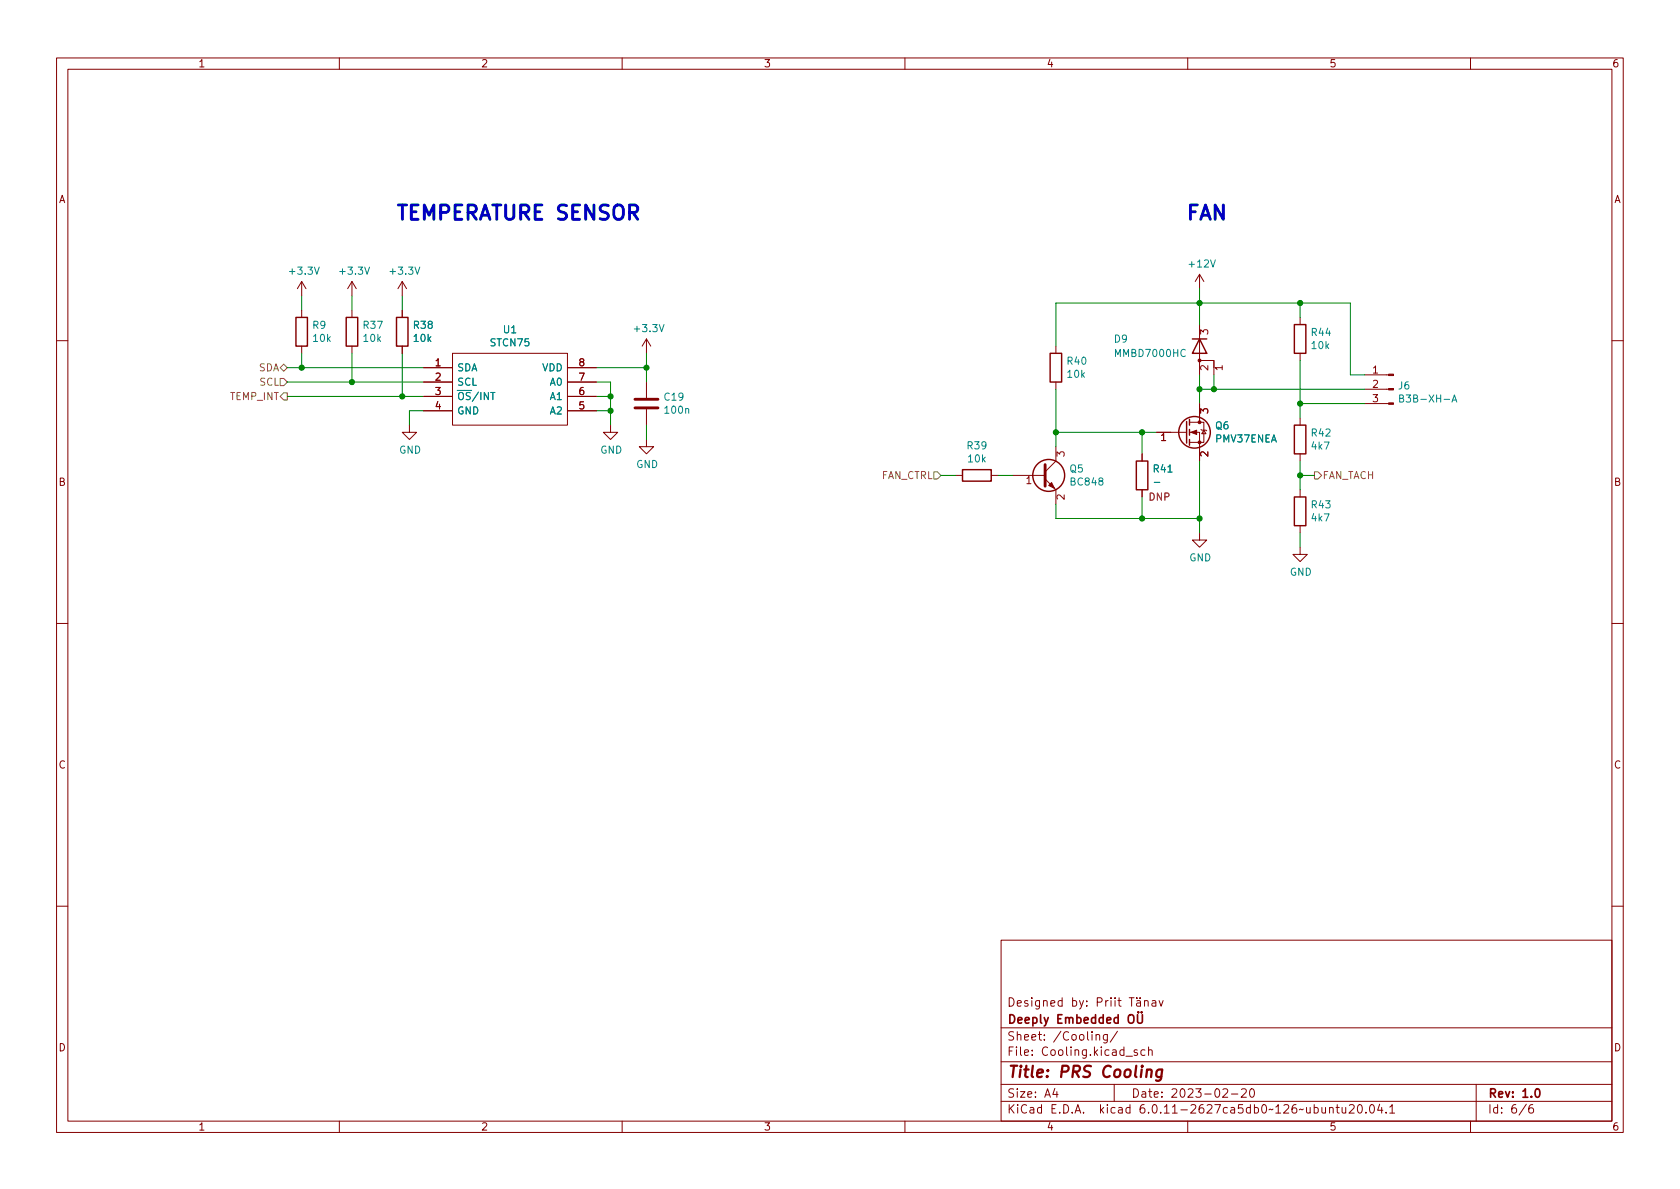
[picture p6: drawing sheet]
<svg xmlns="http://www.w3.org/2000/svg" width="297mm" height="210mm" viewBox="0 0 297 210" stroke-linecap="round" stroke-linejoin="round" font-family="sans-serif">
<g fill="none" stroke="#840000" stroke-width=".18">
<path d="M10 10.2h277v190.1h-277zM12 12.2h273v186.1h-273zM60 10.2v2M110 10.2v2M160 10.2v2M210 10.2v2M260 10.2v2M53.3 49.8l-.7 1.2M53.3 49.8v2.5M53.3 54.9v1.2M53.3 49.8l.8 1.2M62.2 49.8l-.7 1.2"/>
<path d="M62.2 49.8v2.5M62.2 54.9v1.2M62.2 49.8l.8 1.2M71.1 49.8v2.5M71.1 54.9v1.2M71.1 49.8l-.7 1.2M71.1 49.8l.8 1.2M114.3 59.9v2.6M114.3 59.9l-.8 1.3M114.3 59.9l.8 1.3M212.1 57.4v6.3h2.5v1.3M212.1 48.5v2.5"/>
<path d="M212.1 48.5l-.8 1.3M212.1 48.5l.8 1.3M212.3 59.1v-.8l.5 .4 .1-.3h.5l.2 .1-.2 .6M229.9 56.1v1.3M10 60.2h2M53.3 61.2v1.3M62.2 61.2v1.3M71.1 61.2v1.3M72.4 75.2v1.2h1.3l-1.3 1.3-1.3-1.3h1.3M74.9 65h5.1M74.9 67.6h5.1M74.9 70.1h5.1"/>
<path d="M74.9 72.6h5.1M80 62.5h20.3v12.7h-20.3zM100.3 65h5.1M100.3 67.6h5.1M100.3 70.1h5.1M100.3 72.6h5.1M107.9 75.2v1.2h1.3l-1.3 1.3-1.2-1.3h1.2M114.3 77.7v1.3h1.3l-1.3 1.3-1.3-1.3h1.3M114.3 67.6v2.8M114.3 72.4v2.8M186.7 61.2v1.3M186.7 67.6v1.2"/>
<path d="M186.7 79v2.5l-1.9 1.9M204.5 76.4h5.3M205.4 77l.3-.4v1.3M210.3 76.4h1.8v5.1M210.3 74.7h2.6v3.5h-2.6M212.1 63.7v2.6M212.1 71.4v3.3M212.3 73.1v-.8l.5 .4 .1-.4h.5l.2 .2-.2 .6M212.3 75.9l.2 .2h.7l.2 .1M212.9 76.1l.3 .6h-.7zM213.6 64.7v.7l-1-.7-.3 .2 .1 .5M213.6 79.9v.8l-1-.8-.3 .2 .1 .5"/>
<path d="M214.6 63.7v2.6M216.1 65h-1.3l.4 .4M229.9 62.5v1.2M229.9 73.9v1.3M241.3 71.4h4.2M241.3 68.8h4.2M241.3 66.3h4.2M285 60.2h2M168.9 84.1h1.3M175.3 84.1h1.2M179.1 84.1h5.7M181.6 84.6l.3-.3v1.2"/>
<path d="M184.8 84.7l1.9 1.9v2.5M186.9 80.7v-.8l.5 .4 .1-.3h.5l.2 .1-.2 .6M188.2 87.5v.8l-1-.8-.3 .3 .1 .4M201.9 80.3v1.2M201.9 86.6v1.3M212.1 94.2v1.3h1.3l-1.3 1.3-1.3-1.3h1.3M229.9 96.8v1.2h1.2l-1.2 1.3-1.3-1.3h1.3M229.9 80.3v1.2M229.9 86.6v1.3M229.9 93v1.2M10 110.2h2M285 110.2h2"/>
<path d="M10 160.2h2M177 166.3h108v32h-108zM187.8 177l-.4-.1-.3 .3v.4l.1 .3h.6M187.8 176.4v1.5M197.6 176.9h.6M197.9 176.4v1.3l.3 .2M199.6 176.4h.9M200.1 176.4v1.5M201 177h.6v.9M201 176.4v.2M201.6 176.4v.2M201.6 177.3l-.5 .1a.29 .29 0 0 0-.2 .2 .29 .29 0 0 0 .2 .3h.5"/>
<path d="M202.4 177.1l.2-.2 .3 .1 .1 .9M202.4 176.9v1M203.7 177h.6l.1 .9M204.4 177.3l-.5 .1a.29 .29 0 0 0-.3 .2 .29 .29 0 0 0 .3 .3h.5M204.9 176.9l.4 1 .3-1M285 160.2h2M60 198.3v2M110 198.3v2M160 198.3v2M177 194.8h108M177 191.8h108M177 187.8h108"/>
<path d="M177 181.8h108M182.5 186.5v.1M182.5 185.7v.1M184.6 183.8v.1M184.6 183v.1M195.8 182.9v1.2l-.3 .3h-.4M195.8 183l-.4-.1-.3 .3v.4l.1 .3h.6M197 191.8v3M197.6 182.4l-1.3 1.9M202.4 185.7l-.4-.1-.3 .3v.4l.2 .3h.5M203.1 185.8l.2-.2 .3 .1 .1 .9M203.1 185.1v1.5"/>
<path d="M210 198.3v2M217.7 193.5h1.2M219.5 192.7l.6-.2 .2 .2 .1 .3-1 1h1M221.1 192.7l.2-.2a.81 .81 0 0 1 .6 .7 .81 .81 0 0 1-.3 .8h-.2a.81 .81 0 0 1-.3-1.3zM238.6 195.5l.5-.2 .3 .2v.3l-.9 1h.9M240.2 195.4l.2-.1a.81 .81 0 0 1 .5 .7 .81 .81 0 0 1-.3 .8h-.1a.81 .81 0 0 1-.6-.6 .81 .81 0 0 1 .3-.8zM241.5 196.7v.1M242.4 195.4l.1-.1a.81 .81 0 0 1 .6 .7 .81 .81 0 0 1-.3 .8h-.2a.81 .81 0 0 1-.5-.6 .81 .81 0 0 1 .3-.8zM243.9 195.3l-.3 1h.9M244.3 195.8v1M245.1 196.7v.1M245.7 195.8l.4-.5v1.5"/>
<path d="M245.7 196.8h.9M260 198.3v2M261 191.8v6.5M271 195.3a.6 .6 0 0 0-.7 .7v.5l.1 .3h.5l.2-.1 .1-.5-.2-.2-.4-.1-.3 .3"/>
</g>
<path d="M199.7 179.5a.5 .5 0 0 1 .5 0 .5 .5 0 0 1 .3 .4v.5a.5 .5 0 0 1-.5 .6 .5 .5 0 0 1-.5-.6v-.5zM201.1 179.4v1.2l.3 .3h.4l.2-.3v-1.2M201.3 178.9v.2M201.8 178.9v.2" fill="none" stroke="#840000" stroke-width=".3"/>
<g fill="none" stroke="#840000" stroke-width=".25">
<path d="M52.3 56.1h2.1v5.1h-2.1zM61.2 56.1h2v5.1h-2zM70.1 56.1h2v5.1h-2zM210.8 59.9h2.6M212.1 59.9l1.3 2.6h-2.6zM228.9 57.4h2v5.1h-2zM185.7 62.5h2v5.1h-2zM209.8 74.5v3.9M210.3 74.2v1M210.3 75.9v1.1M210.3 77.7v1M228.9 75.2h2v5.1h-2z"/>
<path d="M170.2 83.1h5.1v2h-5.1zM200.9 81.5h2v5.1h-2zM228.9 87.9h2v5.1h-2z"/>
<circle cx="211.2" cy="76.4" r="2.79"/>
<circle cx="185.4" cy="84.1" r="2.82"/>
</g>
<g fill="#840000" stroke="#840000" stroke-width=".18">
<path d="M245.5 71.2h.9v.3h-.9z"/>
<path d="M245.5 68.7h.9v.3h-.9z"/>
<path d="M245.5 66.2h.9v.2h-.9z"/>
<path d="M185.4 85.8l.5-.5 .5 1.1z"/>
<path d="M210.6 76.4l1-.3v.7z"/>
<circle cx="212.1" cy="63.7" r=".25"/>
<circle cx="212.1" cy="78.2" r=".25"/>
<circle cx="212.1" cy="74.7" r=".25"/>
</g>
<g fill="none" stroke="#008484" stroke-width=".18">
<path d="M55.6 47.2l.4 1.3 .4-1.3M64.5 47.2l.4 1.3 .4-1.3M73.4 47.2l.4 1.3 .4-1.3M116.6 57.4l.4 1.3 .4-1.3M214 46l.5 1.2 .4-1.2M121.2 72.4l.2-.2 .3 .1 .1 .8M209.6 61.9a.6 .6 0 0 0-.9 .4 .6 .6 0 0 0 .6 .8l.3-.2M255.3 70.6h1M256.7 71.1l.4-1.3 .5 1.3M256.8 70.7h.7M194.5 85.1l-.2-.3v-.2l.2-.1 .4 .1 .1 .2-.1 .1-.5 .2-.1 .2v.2l.2 .3 .4-.1 .1-.2-.1-.3-.1-.1M204.1 85.3h1"/>
<path d="M206.5 83.5h.7"/>
</g>
<path d="M112.3 72.1h4M112.3 70.6h4M184.8 82.2v3.8" fill="none" stroke="#840000" stroke-width=".51"/>
<path d="M49.5 66.9h.7l.6 .7-.6 .6h-.7zM49.5 65l.7-.6 .6 .6-.6 .7zM50.2 69.5h.6v1.2h-.6l-.7-.6zM165.1 83.4h.6l.7 .7-.7 .6h-.6zM232.4 83.4h.6l.7 .7-.7 .6h-.6z" fill="none" stroke="#848400" stroke-width=".18"/>
<g fill="none" stroke="#008400" stroke-width=".18">
<path d="M53.3 52.3v2.6M62.2 52.3v2.6M71.1 52.3v2.6M212.1 51v6.4M229.9 53.6v2.5M50.8 70.1h24.1M50.8 65h24.1M50.8 67.6h24.1M53.3 62.5v2.5M62.2 62.5v5.1M71.1 62.5v7.6M74.9 72.6h-2.5v2.6"/>
<path d="M105.4 70.1h2.5M105.4 72.6h2.5M105.4 67.6h2.5v7.6M105.4 65h8.9M114.3 62.5v5.1M114.3 75.2v2.5M186.7 61.2v-7.6h52.1v12.7h2.5M186.7 68.8v10.2M186.7 76.4h17.8M201.9 76.4v3.9M212.1 68.8h29.2M212.1 66.3v5.1"/>
<path d="M214.6 66.3v2.5M229.9 63.7v10.2M229.9 71.4h11.4M166.4 84.1h2.5M176.5 84.1h2.6M186.7 89.1v2.6h25.4M201.9 87.9v3.8M212.1 81.5v12.7M229.9 81.5v5.1M229.9 94.2v2.6M229.9 84.1h2.5"/>
</g>
<g fill="#008400" stroke="#008400" stroke-width=".18">
<circle cx="201.9" cy="76.4" r=".46"/>
<circle cx="186.7" cy="76.4" r=".46"/>
<circle cx="201.9" cy="91.7" r=".46"/>
<circle cx="212.1" cy="53.6" r=".46"/>
<circle cx="114.3" cy="65" r=".46"/>
<circle cx="107.9" cy="72.6" r=".46"/>
<circle cx="62.2" cy="67.6" r=".46"/>
<circle cx="71.1" cy="70.1" r=".46"/>
<circle cx="107.9" cy="70.1" r=".46"/>
<circle cx="53.3" cy="65" r=".46"/>
<circle cx="229.9" cy="53.6" r=".46"/>
<circle cx="214.6" cy="68.8" r=".46"/>
<circle cx="212.1" cy="68.8" r=".46"/>
<circle cx="229.9" cy="71.4" r=".46"/>
<circle cx="212.1" cy="91.7" r=".46"/>
<circle cx="229.9" cy="84.1" r=".46"/>
</g>
<g font-size="3.5" fill="#0000c2">
<text x="69.8" y="38.9">TEMPERATURE SENSOR</text>
<text x="209.5" y="38.9">FAN</text>
</g>
<g font-size="2.8" fill="#840000">
<text x="178" y="191.2">Title:</text>
<text x="187.3" y="191.2">PRS</text>
<text x="195.1" y="191.2">Cooling</text>
</g>
<g font-size="2.1" fill="#840000">
<text x="178" y="178.5">Designed</text>
<text x="189.4" y="178.5">by:</text>
<text x="193.9" y="178.5">Priit</text>
<text x="178" y="184.5">Sheet:</text>
<text x="178" y="181.5">Deeply</text>
<text x="186.2" y="184.5">/Cooling/</text>
<text x="186.8" y="181.5">Embedded</text>
<text x="178" y="187.2">File:</text>
<text x="184.4" y="187.2">Cooling.kicad_sch</text>
<text x="178" y="197.4">KiCad</text>
<text x="178" y="194.6">Size:</text>
<text x="184.7" y="194.6">A4</text>
<text x="185.7" y="197.4">E.D.A.</text>
<text x="194.6" y="197.4">kicad</text>
<text x="200" y="194.6">Date:</text>
<text x="201.8" y="197.4">6.0.11-2627ca5db0~126~ubuntu20.04.1</text>
<text x="207" y="194.6">2023-02-20</text>
<text x="263" y="194.6">Rev:</text>
<text x="263" y="197.4">Id:</text>
<text x="267.1" y="197.4">6/6</text>
<text x="269.1" y="194.6">1.0</text>
</g>
<g font-size="1.8" fill="#840000">
<text x="35" y="12.3">1</text>
<text x="85" y="12.3">2</text>
<text x="135" y="12.3">3</text>
<text x="185" y="12.3">4</text>
<text x="235" y="12.3">5</text>
<text x="285" y="12.3">6</text>
<text x="10.4" y="36.3">A</text>
<text x="285.4" y="36.3">A</text>
<text x="76.8" y="64.8">1</text>
<text x="102.2" y="64.8">8</text>
<text x="216.9" y="65.7" transform="rotate(-90 216.9 65.7)">1</text>
<text x="76.8" y="67.3">2</text>
<text x="76.8" y="69.8">3</text>
<text x="102.2" y="69.8">6</text>
<text x="102.2" y="67.3">7</text>
<text x="242.5" y="66">1</text>
<text x="242.5" y="68.6">2</text>
<text x="242.5" y="71.1">3</text>
<text x="76.8" y="72.4">4</text>
<text x="102.2" y="72.4">5</text>
<text x="205.1" y="78.7">1</text>
<text x="10.3" y="86.3">B</text>
<text x="181.2" y="86.4">1</text>
<text x="285.3" y="86.3">B</text>
<text x="10.3" y="136.3">C</text>
<text x="285.3" y="136.3">C</text>
<text x="10.3" y="186.3">D</text>
<text x="285.3" y="186.3">D</text>
<text x="35" y="200.3">1</text>
<text x="85" y="200.3">2</text>
<text x="135" y="200.3">3</text>
<text x="185" y="200.3">4</text>
<text x="235" y="200.3">5</text>
<text x="285" y="200.3">6</text>
</g>
<g font-size="1.8" fill="#008484">
<text x="209.9" y="47.7">+12V</text>
<text x="50.8" y="48.9">+3.3V</text>
<text x="59.7" y="48.9">+3.3V</text>
<text x="68.6" y="48.9">+3.3V</text>
<text x="55.1" y="58.5">R9</text>
<text x="64" y="58.5">R37</text>
<text x="72.9" y="58.5">R38</text>
<text x="88.8" y="59.3">U1</text>
<text x="111.8" y="59.1">+3.3V</text>
<text x="231.7" y="59.8">R44</text>
<text x="55.1" y="60.8">10k</text>
<text x="64" y="60.8">10k</text>
<text x="72.9" y="60.8">10k</text>
<text x="86.5" y="61.6">STCN75</text>
<text x="188.5" y="64.9">R40</text>
<text x="196.9" y="61">D9</text>
<text x="196.9" y="63.5">MMBD7000HC</text>
<text x="231.7" y="62.1">10k</text>
<text x="80.8" y="66">SDA</text>
<text x="80.8" y="68.6">SCL</text>
<text x="80.8" y="71.1">~{OS}/INT</text>
<text x="95.8" y="66">VDD</text>
<text x="97.1" y="71.1">A1</text>
<text x="97.1" y="68.6">A0</text>
<text x="117.2" y="71.2">C19</text>
<text x="188.5" y="67.2">10k</text>
<text x="247.1" y="69.2">J6</text>
<text x="247.1" y="71.6">B3B-XH-A</text>
<text x="80.8" y="73.7">GND</text>
<text x="97.1" y="73.7">A2</text>
<text x="117.2" y="73.5">100n</text>
<text x="214.8" y="76.3">Q6</text>
<text x="231.7" y="77.6">R42</text>
<text x="70.5" y="80.6">GND</text>
<text x="106.1" y="80.6">GND</text>
<text x="112.4" y="83.1">GND</text>
<text x="170.8" y="79.8">R39</text>
<text x="170.9" y="82.1">10k</text>
<text x="189" y="83.9">Q5</text>
<text x="203.7" y="83.9">R41</text>
<text x="214.8" y="78.6">PMV37ENEA</text>
<text x="231.7" y="79.9">4k7</text>
<text x="189" y="86.2">BC848</text>
<text x="231.7" y="90.3">R43</text>
<text x="231.7" y="92.6">4k7</text>
<text x="210.2" y="99.6">GND</text>
<text x="228" y="102.2">GND</text>
</g>
<g font-size="1.8" fill="#848400">
<text x="40.6" y="71.1">TEMP_INT</text>
<text x="45.7" y="66">SDA</text>
<text x="45.8" y="68.6">SCL</text>
<text x="155.8" y="85.1">FAN_CTRL</text>
<text x="233.8" y="85.1">FAN_TACH</text>
</g>
<text font-size="1.8" fill="#840084" x="203" y="88.9">DNP</text>
</svg>
